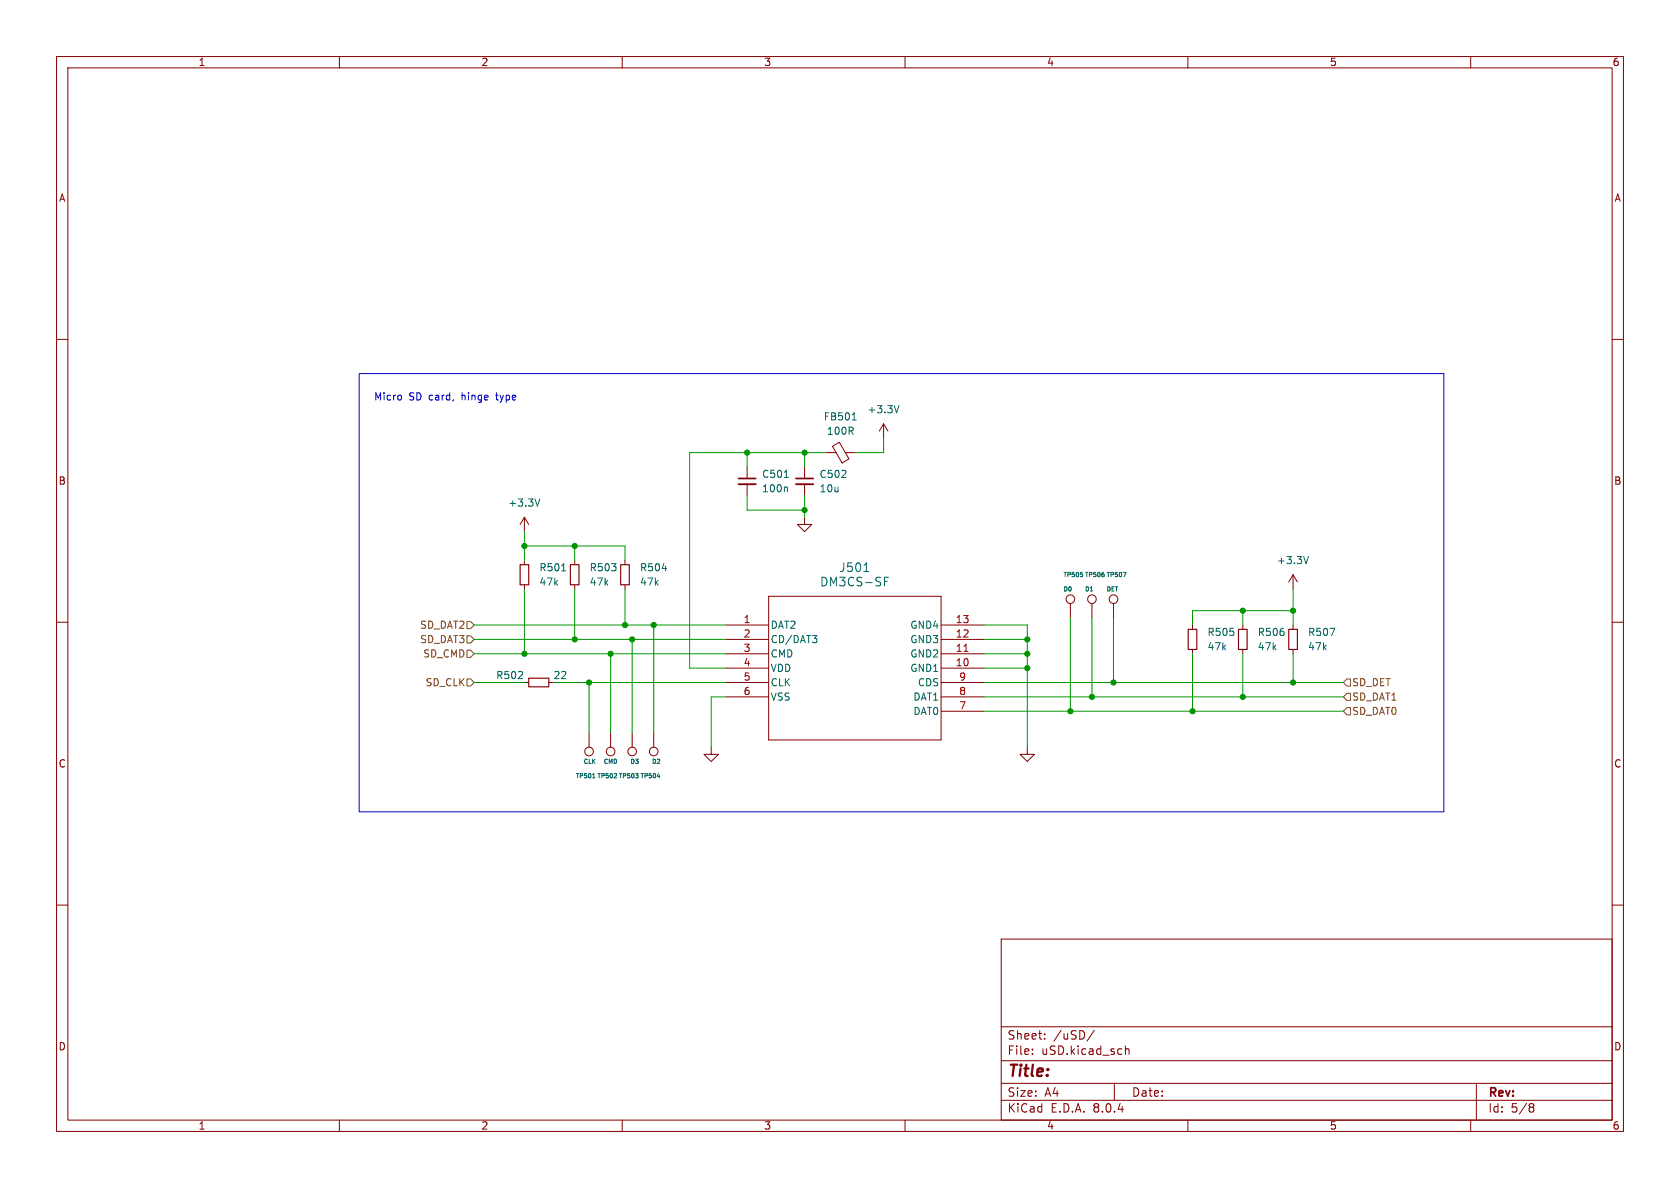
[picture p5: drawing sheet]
<svg xmlns="http://www.w3.org/2000/svg" width="297mm" height="210mm" viewBox="0 0 297 210" stroke-linecap="round" stroke-linejoin="round" font-family="sans-serif">
<g fill="none" stroke="#840000" stroke-width=".18">
<path d="M10 10h277v190h-277zM12 12h273v186h-273zM60 10v2M110 10v2M160 10v2M210 10v2M260 10v2M10 60h2M285 60h2M147.2 78.9l1.2-.7 1.7 2.9-1.2 .7zM156.2 74.9l.8 1.3M156.2 74.9v2.6"/>
<path d="M156.2 74.9l-.8 1.3M92.7 91.4v2.6M92.7 99.1v.7M92.7 91.4l.8 1.3M92.7 91.4l-.8 1.3M101.6 99.1v.7M110.5 99.1v.7M132.1 82.6v2M132.1 85.6v2M142.2 91.4v1.3h-1.2l1.2 1.3 1.3-1.3h-1.3M142.2 82.6v2M142.2 85.6v2"/>
<path d="M146 80h1.8M149.5 80h1.6M10 110h2M92.7 103.4v.7M101.6 103.4v.7M110.5 103.4v.7M128.3 110.5h7.6M128.3 118.1h7.6M128.3 115.6h7.6M128.3 113h7.6M135.9 105.4h30.5v25.4h-30.5zM166.4 110.5h7.6"/>
<path d="M166.4 118.1h7.6M166.4 115.6h7.6M166.4 113h7.6M189.2 106.7v2.5M193 106.7v2.5M196.8 106.7v2.5M210.8 110.5v.8M210.8 114.8v.8M219.7 110.5v.8M219.7 114.8v.8M228.6 101.6l.8 1.3M228.6 101.6v2.5"/>
<path d="M228.6 110.5v.8M228.6 114.8v.8M228.6 101.6l-.8 1.3M285 110h2M92.7 120.7h.8M97 120.7h.8M104.1 129.5v2.6M107.9 129.5v2.6M111.8 129.5v2.6M115.6 129.5v2.6M125.7 132.1v1.3h1.3l-1.3 1.2-1.2-1.2h1.2M128.3 120.7h7.6"/>
<path d="M128.3 123.2h7.6M166.4 120.7h7.6M166.4 123.2h7.6M166.4 125.7h7.6M181.6 132.1v1.3h1.3l-1.3 1.2-1.3-1.2h1.3M10 160h2M285 160h2M177 166h108v32h-108zM60 198v2M110 198v2M160 198v2M177 194.5h108"/>
<path d="M177 191.5h108M177 187.5h108M177 181.5h108M182.5 186.3v.1M182.5 185.5v.1M184.7 183.6v.1M184.7 182.8v.1M193.5 182.1l-1.3 2M197 191.5v3M199 184.9v1.5M199 185.5l.2-.1 .3 .1 .1 .9M210 198v2"/>
<path d="M260 198v2M261 191.5v6.5M270.6 195.1h.3l.3 .3-.3 .3M270.6 195.7h.3M270.9 195.7l.2 .2 .1 .4-.3 .3h-.3"/>
<circle cx="189.2" cy="105.9" r=".76"/>
<circle cx="193" cy="105.9" r=".76"/>
<circle cx="196.8" cy="105.9" r=".76"/>
<circle cx="104.1" cy="132.8" r=".76"/>
<circle cx="107.9" cy="132.8" r=".76"/>
<circle cx="111.8" cy="132.8" r=".76"/>
<circle cx="115.6" cy="132.8" r=".76"/>
</g>
<path d="M130.6 85.6h3M140.7 85.6h3.1" fill="none" stroke="#840000" stroke-width=".33"/>
<path d="M130.6 84.6h3M140.7 84.6h3.1" fill="none" stroke="#840000" stroke-width=".3"/>
<g fill="none" stroke="#006464" stroke-width=".18">
<path d="M150.7 74.2h.7M150.9 73.2l.1-.2v1.2M158.9 71.7l-.4 1.3M95.4 88.2l-.4 1.3M138.7 84.4h.7M139 86.1l.2 .2v.6M231.3 98.4l-.4 1.2M99.3 100.9h.7M117.1 100.5h.8M143.6 112.3h.8l-.4 .5M144.2 112.8l.2 .3v.3l-.2 .2M152.7 101h.9"/>
<path d="M156.4 102.8h.5M156.4 102h.7M198.5 101.2h.6l-.4 .7M235.1 111.1h.9l-.6 1.2M116.2 137.3h.5"/>
</g>
<path d="M91.9 99.8h1.6v3.6h-1.6zM100.8 99.8h1.6v3.6h-1.6zM109.7 99.8h1.6v3.6h-1.6zM93.5 119.9h3.5v1.5h-3.5zM210.1 111.3h1.5v3.5h-1.5zM218.9 111.3h1.6v3.5h-1.6zM227.8 111.3h1.6v3.5h-1.6z" fill="none" stroke="#840000" stroke-width=".2"/>
<path d="M170.4 115.2h.7" fill="none" stroke="#a90000" stroke-width=".18"/>
<path d="M82.5 112.4h.7l.6 .6-.6 .7h-.7zM82.5 109.9h.7l.6 .6-.6 .6h-.7zM82.5 114.9h.7l.6 .7-.6 .6h-.7zM82.5 120h.7l.6 .7-.6 .6h-.7zM238.1 120h.7v1.3h-.7l-.6-.6zM238.1 125.1h.7v1.3h-.7l-.6-.7zM238.1 122.6h.7v1.2h-.7l-.6-.6z" fill="none" stroke="#725600" stroke-width=".18"/>
<path d="M63.5 66h191.8v77.5h-191.8zM70.9 70v.6" fill="none" stroke="#0000c2" stroke-width=".18"/>
<g fill="none" stroke="#009600" stroke-width=".18">
<path d="M156.2 77.5v2.5h-5.1M92.7 94v5.1M92.7 96.5h17.8v2.6M101.6 96.5v2.6M132.1 80v2.6M132.1 87.6v2.6h10.1M142.2 80v2.6M142.2 87.6v3.8M146 80h-24.1v38.1h6.4M83.8 115.6h44.5M83.8 110.5h44.5M83.8 113h44.5"/>
<path d="M92.7 104.1v11.5M101.6 104.1v8.9M107.9 115.6v13.9M110.5 104.1v6.4M111.8 113v16.5M115.6 110.5v19M174 110.5h7.6v21.6M174 115.6h7.6M174 113h7.6M174 118.1h7.6M189.2 109.2v16.5M193 109.2v14"/>
<path d="M196.8 109.2v11.5M210.8 115.6v10.1M219.7 108v2.5M219.7 115.6v7.6M228.6 108h-17.8v2.5M228.6 104.1v6.4M228.6 115.6v5.1M83.8 120.7h8.9M97.8 120.7h30.5M104.1 120.7v8.8M128.3 123.2h-2.6v8.9M174 123.2h63.5"/>
<path d="M174 120.7h63.5M174 125.7h63.5"/>
</g>
<g fill="#009600" stroke="#009600" stroke-width=".18">
<circle cx="132.1" cy="80" r=".46"/>
<circle cx="193" cy="123.2" r=".46"/>
<circle cx="196.8" cy="120.7" r=".46"/>
<circle cx="181.6" cy="115.6" r=".46"/>
<circle cx="181.6" cy="118.1" r=".46"/>
<circle cx="181.6" cy="113" r=".46"/>
<circle cx="189.2" cy="125.7" r=".46"/>
<circle cx="101.6" cy="113" r=".46"/>
<circle cx="104.1" cy="120.7" r=".46"/>
<circle cx="92.7" cy="115.6" r=".46"/>
<circle cx="115.6" cy="110.5" r=".46"/>
<circle cx="110.5" cy="110.5" r=".46"/>
<circle cx="111.8" cy="113" r=".46"/>
<circle cx="107.9" cy="115.6" r=".46"/>
<circle cx="101.6" cy="96.5" r=".46"/>
<circle cx="92.7" cy="96.5" r=".46"/>
<circle cx="228.6" cy="108" r=".46"/>
<circle cx="219.7" cy="108" r=".46"/>
<circle cx="210.8" cy="125.7" r=".46"/>
<circle cx="219.7" cy="123.2" r=".46"/>
<circle cx="228.6" cy="120.7" r=".46"/>
<circle cx="142.2" cy="90.2" r=".46"/>
<circle cx="142.2" cy="80" r=".46"/>
</g>
<text font-size="2.8" fill="#840000" x="178" y="190.9">Title:</text>
<g font-size="2.1" fill="#006464">
<text x="148.3" y="101.3">J501</text>
<text x="144.9" y="103.9">DM3CS-SF</text>
</g>
<g font-size="2.1" fill="#840000">
<text x="178" y="184">Sheet:</text>
<text x="186.2" y="184">/uSD/</text>
<text x="178" y="186.7">File:</text>
<text x="184.1" y="186.7">uSD.kicad_sch</text>
<text x="178" y="196.9">KiCad</text>
<text x="178" y="194.1">Size:</text>
<text x="184.7" y="194.1">A4</text>
<text x="185.7" y="196.9">E.D.A.</text>
<text x="193.3" y="196.9">8.0.4</text>
<text x="200" y="194.1">Date:</text>
<text x="263" y="194.3">Rev:</text>
<text x="263" y="196.9">Id:</text>
<text x="267.1" y="196.9">5/8</text>
</g>
<g font-size="1.8" fill="#840000">
<text x="35" y="11.9">1</text>
<text x="85" y="11.9">2</text>
<text x="135" y="11.9">3</text>
<text x="185" y="11.9">4</text>
<text x="235" y="11.9">5</text>
<text x="285" y="11.9">6</text>
<text x="10.3" y="35.9">A</text>
<text x="285.3" y="35.9">A</text>
<text x="10.3" y="85.9">B</text>
<text x="285.3" y="85.9">B</text>
<text x="10.3" y="135.9">C</text>
<text x="285.3" y="135.9">C</text>
<text x="10.3" y="185.9">D</text>
<text x="285.3" y="185.9">D</text>
<text x="35" y="199.9">1</text>
<text x="85" y="199.9">2</text>
<text x="135" y="199.9">3</text>
<text x="185" y="199.9">4</text>
<text x="235" y="199.9">5</text>
<text x="285" y="199.9">6</text>
</g>
<g font-size="1.8" fill="#0000c2">
<text x="66" y="70.9">Micro</text>
<text x="72.3" y="70.9">SD card,</text>
<text x="81.9" y="70.9">hinge</text>
<text x="88.2" y="70.9">type</text>
</g>
<g font-size="1.8" fill="#006464">
<text x="145.5" y="74.5">FB501</text>
<text x="146.1" y="77.1">100R</text>
<text x="153.3" y="73.3">+3.3V</text>
<text x="89.8" y="89.8">+3.3V</text>
<text x="134.6" y="84.7">C501</text>
<text x="134.6" y="87.2">100n</text>
<text x="144.8" y="84.7">C502</text>
<text x="144.8" y="87.2">10u</text>
<text x="95.3" y="101.2">R501</text>
<text x="104.1" y="101.2">R503</text>
<text x="113" y="101.2">R504</text>
<text x="225.7" y="99.9">+3.3V</text>
<text x="95.3" y="103.7">47k</text>
<text x="104.1" y="103.7">47k</text>
<text x="113" y="103.7">47k</text>
<text x="136.1" y="111.4">DAT2</text>
<text x="136.1" y="113.9">CD/DAT3</text>
<text x="160.8" y="113.9">GND3</text>
<text x="160.8" y="111.4">GND4</text>
<text x="213.4" y="112.6">R505</text>
<text x="222.3" y="112.6">R506</text>
<text x="231.1" y="112.6">R507</text>
<text x="136.1" y="116.4">CMD</text>
<text x="136.1" y="119">VDD</text>
<text x="160.8" y="119">GND1</text>
<text x="160.8" y="116.4">GND2</text>
<text x="213.4" y="115.2">47k</text>
<text x="222.3" y="115.2">47k</text>
<text x="231.1" y="115.2">47k</text>
<text x="87.6" y="120.2">R502</text>
<text x="97.7" y="120.2">22</text>
<text x="136.1" y="121.5">CLK</text>
<text x="136.1" y="124.1">VSS</text>
<text x="161.4" y="124.1">DAT1</text>
<text x="162.2" y="121.5">CDS</text>
<text x="161.4" y="126.6">DAT0</text>
</g>
<g font-size="1.8" fill="#725600">
<text x="74.2" y="113.9">SD_DAT3</text>
<text x="74.2" y="111.4">SD_DAT2</text>
<text x="74.7" y="116.4">SD_CMD</text>
<text x="75.1" y="121.5">SD_CLK</text>
<text x="239" y="121.5">SD_DET</text>
<text x="239" y="124.1">SD_DAT1</text>
<text x="239" y="126.6">SD_DAT0</text>
</g>
<g font-size="1.8" fill="#a90000">
<text x="131.4" y="110.2">1</text>
<text x="131.4" y="112.8">2</text>
<text x="168.9" y="112.8">12</text>
<text x="168.9" y="110.2">13</text>
<text x="131.4" y="115.3">3</text>
<text x="131.4" y="117.9">4</text>
<text x="168.9" y="117.9">10</text>
<text x="168.9" y="115.3">11</text>
<text x="131.4" y="120.4">5</text>
<text x="131.4" y="122.9">6</text>
<text x="169.5" y="125.5">7</text>
<text x="169.5" y="122.9">8</text>
<text x="169.5" y="120.4">9</text>
</g>
<g font-size="1.1" fill="#006464">
<text x="187.9" y="102.2">TP505 TP506 TP507</text>
<text x="187.9" y="104.7">D0</text>
<text x="191.7" y="104.7">D1</text>
<text x="195.5" y="104.7">DET</text>
<text x="101.7" y="137.8">TP501 TP502 TP503 TP504</text>
<text x="103" y="135.2">CLK</text>
<text x="106.6" y="135.2">CMD</text>
<text x="111.3" y="135.2">D3</text>
<text x="115.1" y="135.2">D2</text>
</g>
</svg>
